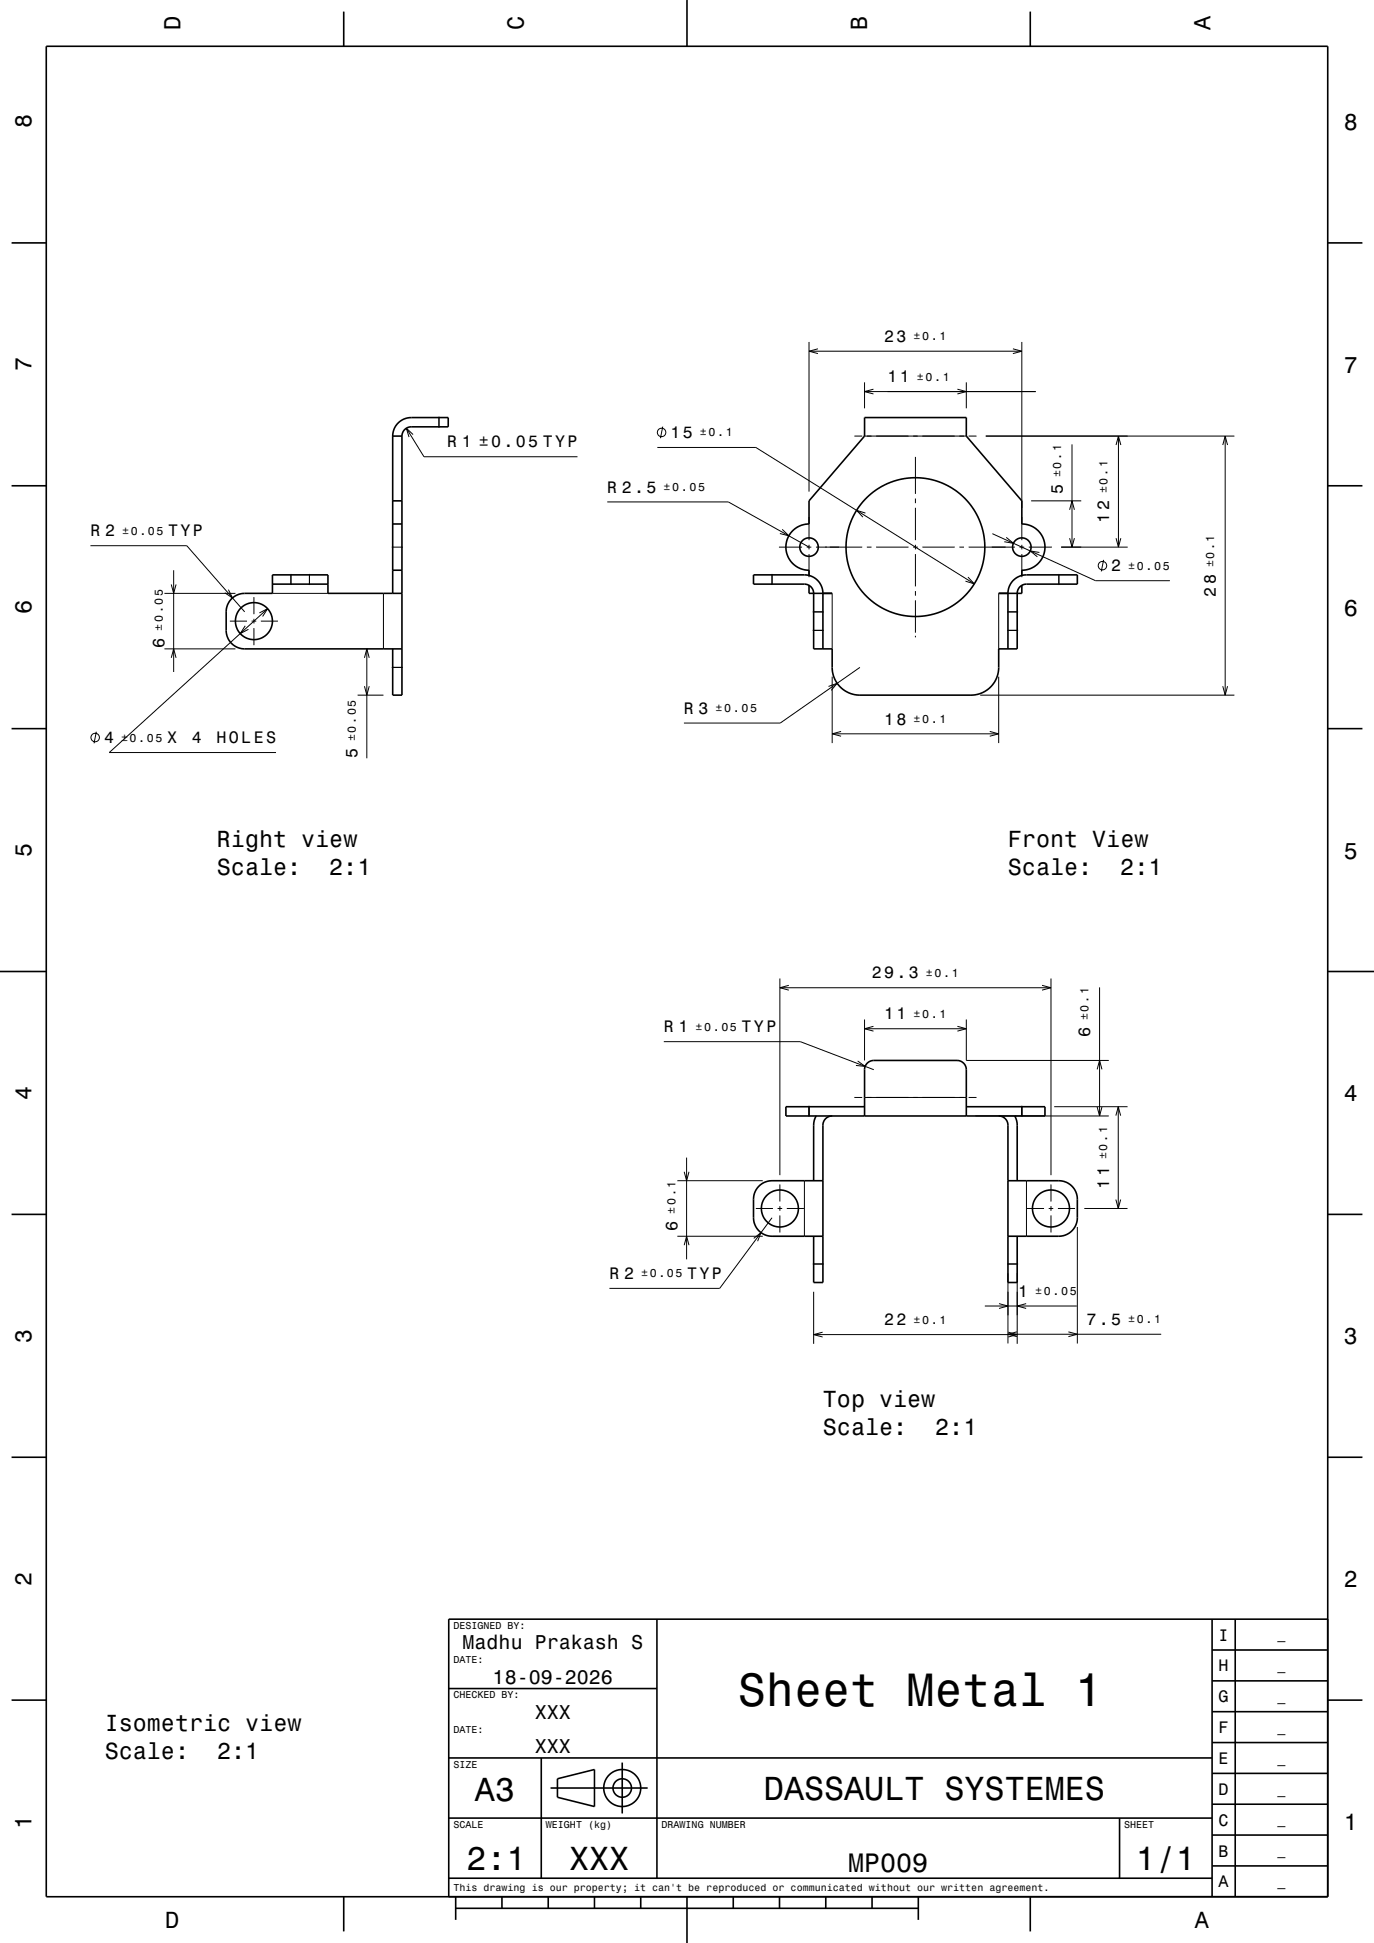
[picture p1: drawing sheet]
<svg xmlns="http://www.w3.org/2000/svg" width="297mm" height="420mm" viewBox="0 0 297 420" stroke-linecap="round" stroke-linejoin="round" font-family="sans-serif">
<g fill="none" stroke="#000" stroke-width=".22">
<path d="M174.9 73.9v32.4M174.9 75.9h46M176.8 75.4l-1.9 .5 1.9 .5M218.9 75.4l2 .5-2 .5M220.9 73.9v35.9M87.8 92.6l3.8 6.1h33.2M89.3 93.9l-1.5-1.3 .6 1.9M94.9 90.1v2.4M142.1 96.7h21.3l47.2 29.5M143.3 92.2l-.5 2.5M184.7 94.3h1.7M186.9 94.3h22"/>
<path d="M186.9 82.6v5.7M186.9 84.6h37M188.8 84.1l-1.9 .5 1.9 .6M197.9 98.8v8M206.9 84.1l2 .5-2 .6M208.9 82.6v5.7M209.4 94.3h1.7M213.1 94.3h53.7M231.7 96.1v22.2M241.2 96.2l.6-1.9 .5 1.9M241.8 94.3v24M264.3 96.2l.5-1.9 .5 1.9"/>
<path d="M264.8 94.3v56M19.5 118h20.9l12.5 14.3M84.7 118.3h2.4M131.3 108.5h26.1l17.5 9.8M168.4 118.3h5M169.1 114.4l1.4 1.4-1.9-.5M174.4 118.3h1M174.9 111.8v5M174.9 117.8v1M174.9 119.8v5M176.4 118.3h10M187.1 110.9l-1.9-.6 1.3 1.5"/>
<path d="M187.4 118.3h1M189.4 118.3h7M197.4 118.3h1M197.9 107.8v1M197.9 109.8v7M197.9 117.8v1M197.9 119.8v7M199.4 118.3h7M207.4 118.3h1M209.4 118.3h10M214.5 115.4l22.3 10.1h16.1M217.5 116.2l1.6 1.2-2-.3"/>
<path d="M220.4 118.3h1M220.9 111.8v5M220.9 117.8v1M220.9 119.8v5M222.4 118.3h5M222.9 108.3h10.8M224.7 119.4l-2-.3 1.5 1.3M229.4 118.3h14.4M231.2 110.2l.5-1.9 .5 1.9M231.2 116.3l.5 2 .5-2M241.2 116.3l.6 2 .5-2M35.5 128.3h15.4"/>
<path d="M37 126.3l.5 2 .6-2M37.5 123.3v22M49.4 127.5l.9 1.8-1.7-1.2M49.7 134.3h3.7M53 135.3l-1.1 1.7 1.8-1M54.4 134.3h1M54.9 129.1v3.7M54.9 133.8v1M54.9 135.8v3.7M56.1 132.5l1.7-.9-1 1.7M56.4 134.3h3.7M57.8 131.6l-34.2 31.1h36.1"/>
<path d="M58.9 128.3h12M62.9 124.1v2.4M66.9 124.1v2.4M82.9 128.3v12M166.9 124.1v2.4M175.7 136.3h2.4M175.7 132.3h2.4M179.9 128.3v12M197.9 127.8v1M197.9 129.8v7M197.9 137.4v.4M209.2 124.7l1.4 1.5-1.9-.6"/>
<path d="M215.9 128.3v12M217.7 136.3h2.4M217.7 132.3h2.4M228.9 124.1v2.4M238.6 121l-.5 2.5M20.8 158.2l-.5 2.5M35.5 140.3h15.4M37 142.2l.5-1.9 .6 1.9M77.3 150.3h5.6M78.8 148.3l.5 2 .5-2M78.8 142.2l.5-1.9 .5 1.9M79.3 140.3v23.6"/>
<path d="M84.7 144.3h2.4M179.1 148.4l1.9-.7-1.3 1.5M179.9 146.3v14.3M179.9 158.6h36M181.8 158.1l-1.9 .5 1.9 .5M185.9 144.3l-17.2 12h-20.9M211.9 150.3h54.9M213.9 158.1l2 .5-2 .5M215.9 146.3v14.3M264.3 148.3l.5 2 .5-2M168.6 211.5v42.5M168.6 213.5h58.6"/>
<path d="M170.5 213l-1.9 .5 1.9 .5M225.2 213l2 .5-2 .5M227.2 211.5v42.5M237.7 213.4v27.8M143.5 225.2h29.5l15.9 6M174.9 239v2.4M184.7 237.2h1.7M185.4 229.3l1.6 1.2-2-.2M186.9 220.4v8.8M186.9 237.2h22M186.9 222.4h22M188.8 221.9l-1.9 .5 1.9 .5"/>
<path d="M206.9 221.9l2 .5-2 .5M208.9 220.4v8.8h30.8M209.4 237.2h1.7M220.9 239v2.4M227.9 239.2h15.8M237.2 231.2l.5-2 .5 2M237.2 239.3l.5 1.9 .5-1.9M241.7 239.2v22M146.4 255.2h18.5M147.9 253.3l.5 1.9 .5-1.9M148.4 250.2v22M168.6 256v3.7"/>
<path d="M173.9 255.2v12M210.9 241.2h28.8M221.9 255.2v12M227.2 256v3.7M241.2 259.3l.5 1.9 .5-1.9M241.2 241.2l.5-2 .5 2M146.4 267.2h18.5M147.9 269.2l.5-2 .5 2M162.9 267.7l1.6-1.3-.7 1.9M163.4 261.2h3.7M166.9 263.2l-11.3 15.3h-23.9M168.1 261.2h1"/>
<path d="M168.6 260.7v1M168.6 262.7v3.7M170.1 261.2h3.7M175.7 273.2h2.4M175.9 279.2v11.3M217.7 273.2h2.4M217.9 275.2v15.2M219.9 275.2v15.3M222 261.2h3.7M226.7 261.2h1M227.2 260.7v1M227.2 262.7v3.7"/>
<path d="M228.7 261.2h3.7M232.9 265.2v25.2M234.4 261.2h9.3M175.9 288.5h44M177.8 288l-1.9 .5 1.9 .5M212.9 282.3h19.9M215.9 281.8l2 .5-2 .5M217.9 288.4h33.1M217.9 288l2 .5-2 .5M219.8 287.9l-1.9 .5 1.9 .5M221.8 281.8l-1.9 .5 1.9 .5M230.9 287.9l2 .5-2 .5"/>
<circle cx="143" cy="93.5" r=".91"/>
<circle cx="238.3" cy="122.3" r=".91"/>
<circle cx="20.6" cy="159.4" r=".92"/>
</g>
<g fill="none" stroke="#000" stroke-width=".35">
<path d="M10 10h277v400h-277zM74.3 2.5v7.5M148.5 0v10M222.7 2.5v7.5M2.5 52.5h7.5M287 52.5h7.5M84.9 94.3a4 4 0 0 1 4-4h8v2h-8a2 2 0 0 0-2 2M84.9 94.3h2M84.9 94.3v34M86.9 94.3v56h-2v-10M2.5 105h7.5M84.9 108.3h2"/>
<path d="M84.9 113.3h2M287 105h7.5M58.9 126.3h12M84.9 123.3h2M86.9 128.3h-16v-4h-12v4h-6a4 4 0 0 0-4 4v4a4 4 0 0 0 4 4h34M174.9 124.4v-1.1a5 5 0 0 1-5-5 5 5 0 0 1 5-5v-5l12-14v-4h22v4l12 14v5a5 5 0 0 1 5 5 5 5 0 0 1-5 5v1.1M174.9 126.5v1.8h5M220.9 126.5v1.8h-5M2.5 157.5h7.5M177.9 140.3v-12a4 4 0 0 0-4-4h-11v2h11a2 2 0 0 1 2 2v12h4v4a6 6 0 0 0 6 6h24a6 6 0 0 0 6-6v-4h4v-12a2.01 2.01 0 0 1 2-2h11v-2h-11a4 4 0 0 0-4 4v12M287 157.5h7.5M0 210h10"/>
<path d="M287 210h10M174.9 239.2v2M186.9 239.2h-17v2h56v-2h-17M220.9 239.2v2M176.4 241.2l-.4 .9-.1 1v12.1M177.9 255.2h-11a4 4 0 0 0-4 4v4a4 4 0 0 0 4 4h11M179.9 241.2a2 2 0 0 0-2 2v34h-2v-10M186.9 241.2v-10a2 2 0 0 1 2-2h18a2.01 2.01 0 0 1 2 2v10M215.9 241.2a2 2 0 0 1 2 2v34h2v-10M217.9 255.2h11a4 4 0 0 1 4 4v4a4 4 0 0 1-4 4h-11M219.3 241.2l.6 1.8v12.2M2.5 262.5h7.5"/>
<path d="M287 262.5h7.5M2.5 315h7.5M287 315h7.5M142 350v56M262 356.7h25M262 350v60M267 350v60M287 350h-190v60M2.5 367.5h7.5M97 365h45M262 376.7h25M262 370h25"/>
<path d="M262 363.3h25M287 367.5h7.5M97 393h165M97 380h165M117 380v26M119 386.5h21M120.5 384.5l8-2v8l-8-2zM134.5 381v11M242 393v13M262 396.7h25M262 390h25M262 383.3h25"/>
<path d="M74.3 410v7.5M97 406h165M98.5 412.5h100M98.5 410v5M108.5 410v2.5M118.5 410v2.5M128.5 410v2.5M138.5 410v2.5M148.5 410v10M158.5 410v2.5M168.5 410v2.5M178.5 410v2.5"/>
<path d="M188.5 410v2.5M198.5 410v5M222.7 410v7.5M262 403.3h25"/>
<circle cx="174.9" cy="118.3" r="2"/>
<circle cx="197.9" cy="118.3" r="15"/>
<circle cx="220.9" cy="118.3" r="2"/>
<circle cx="54.9" cy="134.3" r="4"/>
<circle cx="168.6" cy="261.2" r="4"/>
<circle cx="227.2" cy="261.2" r="4"/>
<circle cx="134.5" cy="386.5" r="2"/>
<circle cx="134.5" cy="386.5" r="4"/>
</g>
<text font-size="10.1" x="159.5" y="368.7">Sheet Metal 1</text>
<g font-size="7.2">
<text x="102.7" y="389.3">A3</text>
<text x="165.1" y="389.1">DASSAULT SYSTEMES</text>
<text x="100.8" y="404.3">2:1</text>
<text x="123" y="404.3">XXX</text>
<text x="245.5" y="404.3">1/1</text>
</g>
<text font-size="5.8" x="183.3" y="404.6">MP009</text>
<g font-size="5">
<text x="39" y="6.5" transform="rotate(-90 39 6.5)">D</text>
<text x="113.2" y="6.5" transform="rotate(-90 113.2 6.5)">C</text>
<text x="187.4" y="6.5" transform="rotate(-90 187.4 6.5)">B</text>
<text x="261.6" y="6.5" transform="rotate(-90 261.6 6.5)">A</text>
<text x="6.8" y="27.8" transform="rotate(-90 6.8 27.8)">8</text>
<text x="290.5" y="28.1">8</text>
<text x="6.8" y="80.3" transform="rotate(-90 6.8 80.3)">7</text>
<text x="290.5" y="80.6">7</text>
<text x="6.8" y="132.8" transform="rotate(-90 6.8 132.8)">6</text>
<text x="290.5" y="133.1">6</text>
<text x="6.8" y="185.3" transform="rotate(-90 6.8 185.3)">5</text>
<text x="46.9" y="183.1">Right view</text>
<text x="217.9" y="183.1">Front View</text>
<text x="290.5" y="185.6">5</text>
<text x="46.9" y="189.2">Scale:</text>
<text x="71.2" y="189.2">2:1</text>
<text x="217.9" y="189.2">Scale:</text>
<text x="242.2" y="189.2">2:1</text>
<text x="6.8" y="237.8" transform="rotate(-90 6.8 237.8)">4</text>
<text x="290.5" y="238.1">4</text>
<text x="6.8" y="290.3" transform="rotate(-90 6.8 290.3)">3</text>
<text x="290.5" y="290.6">3</text>
<text x="177.9" y="304.1">Top view</text>
<text x="177.9" y="310.1">Scale:</text>
<text x="202.2" y="310.1">2:1</text>
<text x="6.8" y="342.8" transform="rotate(-90 6.8 342.8)">2</text>
<text x="290.5" y="343.1">2</text>
<text x="22.6" y="374.1">Isometric view</text>
<text x="22.6" y="380.2">Scale:</text>
<text x="46.9" y="380.2">2:1</text>
<text x="6.8" y="395.3" transform="rotate(-90 6.8 395.3)">1</text>
<text x="290.5" y="395.6">1</text>
<text x="35.7" y="416.8">D</text>
<text x="258.3" y="416.8">A</text>
</g>
<g font-size="4.3">
<text x="100" y="356.5">Madhu Prakash S</text>
<text x="106.5" y="364">18-09-2026</text>
<text x="115.6" y="371.5">XXX</text>
<text x="115.6" y="379">XXX</text>
</g>
<g font-size="3.6">
<text x="191.1" y="73.9">23</text>
<text x="191.8" y="82.6">11</text>
<text x="144.9" y="94.7">15</text>
<text x="96.6" y="96.7">R 1 ±0.05 TYP</text>
<text x="131.3" y="106.5">R 2.5</text>
<text x="229.7" y="106.8" transform="rotate(-90 229.7 106.8)">5</text>
<text x="239.8" y="113" transform="rotate(-90 239.8 113)">12</text>
<text x="19.5" y="116">R 2</text>
<text x="36.4" y="116">TYP</text>
<text x="240.2" y="123.5">2</text>
<text x="262.8" y="129" transform="rotate(-90 262.8 129)">28</text>
<text x="35.5" y="140" transform="rotate(-90 35.5 140)">6</text>
<text x="147.8" y="154.3">R 3</text>
<text x="22.5" y="160.7">4</text>
<text x="36.1" y="160.7">X</text>
<text x="41.5" y="160.7">4</text>
<text x="46.8" y="160.7">HOLES</text>
<text x="191.1" y="156.6">18</text>
<text x="77.3" y="163.9" transform="rotate(-90 77.3 163.9)">5</text>
<text x="188.5" y="211.5">29.3</text>
<text x="191.1" y="220.4">11</text>
<text x="143.5" y="223.2">R 1</text>
<text x="160.3" y="223.2">TYP</text>
<text x="235.7" y="224.2" transform="rotate(-90 235.7 224.2)">6</text>
<text x="239.7" y="257" transform="rotate(-90 239.7 257)">11</text>
<text x="146.4" y="266" transform="rotate(-90 146.4 266)">6</text>
<text x="131.7" y="276.5">R 2</text>
<text x="148.6" y="276.5">TYP</text>
<text x="220.1" y="280.3">1</text>
<text x="191.1" y="286.5">22</text>
<text x="234.9" y="286.4">7.5</text>
<text x="263.4" y="354.6">I</text>
<text x="263.4" y="361.3">H</text>
<text x="263.4" y="368">G</text>
<text x="263.4" y="374.6">F</text>
<text x="263.4" y="381.3">E</text>
<text x="263.4" y="388">D</text>
<text x="263.4" y="394.6">C</text>
<text x="263.4" y="401.3">B</text>
<text x="263.4" y="408">A</text>
</g>
<g font-size="2.9">
<text x="276.1" y="354.4">_</text>
<text x="276.1" y="361.1">_</text>
<text x="276.1" y="367.7">_</text>
<text x="276.1" y="374.4">_</text>
<text x="276.1" y="381">_</text>
<text x="276.1" y="387.7">_</text>
<text x="276.1" y="394.4">_</text>
<text x="276.1" y="401.1">_</text>
<text x="276.1" y="407.7">_</text>
</g>
<g font-size="2.5">
<text x="197.5" y="73.5">±0.1</text>
<text x="198.2" y="82.3">±0.1</text>
<text x="151.3" y="94.4">±0.1</text>
<text x="143.4" y="106.1">±0.05</text>
<text x="229.3" y="103.2" transform="rotate(-90 229.3 103.2)">±0.1</text>
<text x="239.4" y="106.7" transform="rotate(-90 239.4 106.7)">±0.1</text>
<text x="26.4" y="115.6">±0.05</text>
<text x="243.9" y="123.1">±0.05</text>
<text x="262.5" y="122.7" transform="rotate(-90 262.5 122.7)">±0.1</text>
<text x="35.2" y="136.3" transform="rotate(-90 35.2 136.3)">±0.05</text>
<text x="154.7" y="153.9">±0.05</text>
<text x="26.2" y="160.3">±0.05</text>
<text x="76.9" y="160.3" transform="rotate(-90 76.9 160.3)">±0.05</text>
<text x="197.5" y="156.3">±0.1</text>
<text x="200.2" y="211.1">±0.1</text>
<text x="197.5" y="220">±0.1</text>
<text x="235.3" y="220.6" transform="rotate(-90 235.3 220.6)">±0.1</text>
<text x="150.3" y="222.8">±0.05</text>
<text x="239.3" y="250.6" transform="rotate(-90 239.3 250.6)">±0.1</text>
<text x="146" y="262.3" transform="rotate(-90 146 262.3)">±0.1</text>
<text x="138.6" y="276.1">±0.05</text>
<text x="223.8" y="279.9">±0.05</text>
<text x="197.5" y="286.1">±0.1</text>
<text x="243.9" y="286">±0.1</text>
</g>
<g font-size="2.2">
<text x="98" y="352.1">DESIGNED BY:</text>
<text x="98" y="359.6">DATE:</text>
<text x="98" y="367.1">CHECKED BY:</text>
<text x="98" y="374.6">DATE:</text>
<text x="98" y="382.1">SIZE</text>
<text x="98" y="395.1">SCALE</text>
<text x="118" y="395.1">WEIGHT (kg)</text>
<text x="143" y="395.1">DRAWING NUMBER</text>
<text x="243" y="395.1">SHEET</text>
<text x="98" y="408.8">This drawing is our property; it can't be reproduced or communicated without our written agreement.</text>
</g>
</svg>
